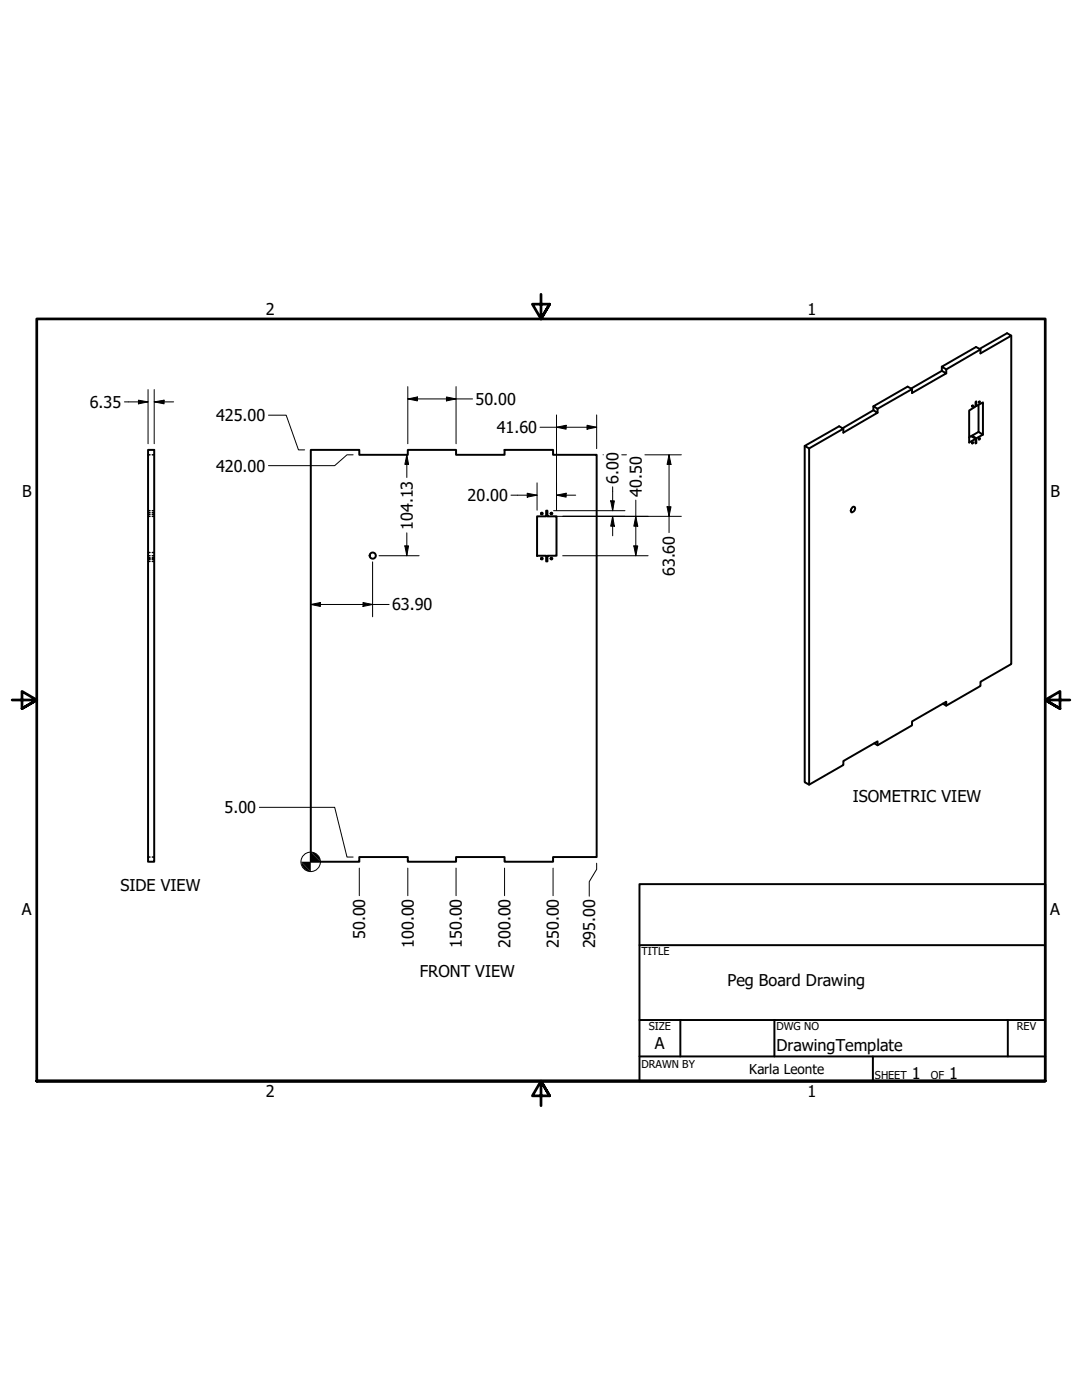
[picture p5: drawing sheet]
<svg xmlns="http://www.w3.org/2000/svg" width="216mm" height="279mm" viewBox="0 0 216 279" stroke-linecap="round" stroke-linejoin="round" font-family="sans-serif">
<!-- layer: Hidden (ANSI) -->
<g fill="none" stroke="#000" stroke-width=".29">
<path d="M29.5 90.8h.4M30.4 90.8h.4M29.5 112h.4M29.5 101.9h.4M29.5 103h.4M29.5 110.9h.4M29.5 102.7h.4M29.5 102.3h.4M29.5 111.6h.4M29.5 111.3h.4M29.5 111.5h.4M29.5 110.3h.4"/>
<path d="M30.4 112h.4M30.4 101.9h.4M30.4 103h.4M30.4 110.9h.4M30.4 102.7h.4M30.4 102.3h.4M30.4 111.6h.4M30.4 111.3h.4M30.4 111.5h.4M30.4 110.3h.4M29.5 171h.4M30.4 171h.4"/>
</g>
<!-- layer: Visible (ANSI) -->
<g fill="none" stroke="#000" stroke-width=".39">
<path d="M187.9 73.2v.8l.9 .5-6.8 3.9v-.7M187.9 74l-6.1 3.6M195.4 69.6l5.6-3.1 .8 .5-6.2 3.5v-.8l-.8-.5-6.9 4 .9 .5v.8M195.6 69.7l-6.8 4M201.8 67v65.5l-6.2 3.6v.8l-6.8 3.9-.7-.4M29.5 89.8h1.3v82.2h-1.3zM62 89.8h9.7v1h9.7v-1h9.6v1h9.7v-1h9.7v1h8.7v80.2h-8.7v1h-9.7v-1h-9.7v1h-9.6v-1h-9.7v1h-9.7zM160.6 89v67.1l.9 .5 6.8-3.9v-.8l6.8-3.9v.7M161.5 89.5l6.8-3.9-.9-.5-6.8 3.9 .9 .5v67.1M174.3 81.1v.8l.8 .5-6.8 3.9v-.7M174.3 81.9l-6.2 3.6M175.1 81.6l6.9-3.9-.9-.5-6.8 3.9 .8 .5v.8"/>
<path d="M193.4 87.3l.4-.3 .9 .6v.9l.1-.1-.1-.1M194 86.9v.2M194 80.9h.2l-.2 .3zM194 88.3l.2 .1-.2 .1zM194.7 81h.1l1.3-.7v6.4M194.8 81v-.9l-.1 .1v.9l-1.3 .8v6.4l1.3-.7M195.3 86.2l-1.3 .7 .8 .6v.9M195.3 80.8v5.4l.8 .5-1.3 .8M195.4 80.1l.1 .1-.1 .2zM195.4 87.5l.1 .1-.2 .1zM107.2 103h1.8v-1.1h.2v1.1h1.8v7.9h-1.8v1.1h-.2v-1.1h-1.8zM170.1 101.2l.1-.1a.5 .5 0 0 1 .5 .5 .5 .5 0 0 1-.5 .5l-.3 .1-.1-.3z"/>
<path d="M188.8 140.8v-.8l-6.8 4v.8l-6.9 3.9-.6-.4"/>
<circle cx="74.4" cy="110.9" r=".61"/>
<circle cx="108.1" cy="111.5" r=".17"/>
<circle cx="108.1" cy="102.5" r=".17"/>
<circle cx="110" cy="102.5" r=".17"/>
<circle cx="110" cy="111.5" r=".17"/>
</g>
<!-- layer: Border (ANSI) -->
<path d="M108 58.7v4.9l-1.8-2.9h3.5l-1.7 2.9 1.7-2.9M2.4 139.7h4.9l-2.9-1.7v3.4l2.9-1.7-2.9 1.7M213.5 139.7h-4.9l2.9-1.7v3.4l-2.9-1.7 2.9 1.7M7.3 215.7v-152.1h201.3v152.1h-201.3h201.3M109.7 218.7l-1.7-3 1.7 3h-3.5l1.8-3v5" fill="none" stroke="#000" stroke-width=".54"/>
<!-- layer: Title (ANSI) -->
<path d="M127.6 176.4h81v39.3h-81zM127.6 188.6h81M127.6 203.6h81M127.6 210.8h81M135.8 203.6v7.2M154.5 203.6v7.2M174.2 210.8v4.9M201.1 203.6v7.2" fill="none" stroke="#000" stroke-width=".39"/>
<!-- layer: Dimension (ANSI) -->
<g fill="none" stroke="#000" stroke-width=".2">
<path d="M27.6 79.9l1.9 .3-1.9 .4zM29.5 77.7v10.9M30.8 77.7v10.9M81.4 79.6l1.9-.4v.8zM81.4 79.6h12.9M81.4 77.2v11.4M89.1 79.2l1.9 .4-1.9 .4zM91 77.2v11.4M24.8 80.2h4.7M30.8 80.2l1.9-.3v.7zM30.8 80.2h3.9M53.6 82.9h3.5l2.5 6.9h1.2"/>
<path d="M70.5 90.8h-1.3l-2.4 2.1h-13.2M81.2 90.8l.3 1.9h-.7zM81.2 90.8v4.5M102 98.8h5.2M105.2 98.4l2 .4-2 .4zM107.2 96.4v5.4M107.8 85.3h11.3M111 98.8l2-.4v.8zM111 85.3l2-.4v.8zM111 98.8h3.9M111 82.8v19M117.1 84.9l2 .4-2 .4z"/>
<path d="M119.1 82.8v6.7M120.3 90.8h.1M121.9 100h.7l-.4 1.9zM122.2 97.2v4.7M124.1 90.8h.9M126.9 99.8v11.1M128.7 90.8h7.3M133.5 90.8l.4 1.9h-.8zM133.5 90.8v15.5M74.3 112.1v11M75.6 110.9h8M80.8 108.9h.7l-.3 2z"/>
<path d="M81.2 106.3v4.6M110.2 103h25.8M110.5 101.9h14.2M112.3 110.9h17M122.2 103l.4 2h-.7zM122.2 103v3.9M126.5 108.9h.8l-.4 2zM126.9 103l.4 2h-.8zM133.1 101.1h.8l-.4 1.9zM62 120.6l1.9-.4v.8zM62 120.6h15.6M72.4 120.2l1.9 .4-1.9 .4z"/>
<path d="M51.7 161.1h15.1l2.4 9.9h1.3M71.7 173.3v5.5M81.4 173.3v5.5M91 173.3v5.5M100.7 173.3v5.5M110.4 173.3v5.5M119.1 172.3v1.2l-1.5 2.5v2.9"/>
<circle cx="62" cy="172" r="1.94"/>
</g>
<g fill="#000">
<path d="M30.8 80.2l1.9-.3v.7zM81.4 79.6l1.9-.4v.8zM27.6 79.9l1.9 .3-1.9 .4zM81.2 90.8l.3 1.9h-.7zM89.1 79.2l1.9 .4-1.9 .4zM105.2 98.4l2 .4-2 .4zM111 98.8l2-.4v.8zM111 85.3l2-.4v.8zM117.1 84.9l2 .4-2 .4zM121.9 100h.7l-.4 1.9zM133.5 90.8l.4 1.9h-.8zM80.8 108.9h.7l-.3 2z"/>
<path d="M122.2 103l.4 2h-.7zM126.5 108.9h.8l-.4 2zM126.9 103l.4 2h-.8zM133.1 101.1h.8l-.4 1.9zM62 120.6l1.9-.4v.8zM72.4 120.2l1.9 .4-1.9 .4z"/>
<path d="M60.1 172l1.9 1.9a1.93 1.93 0 0 1-1.9-1.9z" fill-rule="evenodd"/>
<path d="M60.1 172h3.8l-1.9-1.9v3.8z" fill-rule="evenodd"/>
<path d="M62 170.1a1.93 1.93 0 0 1 1.9 1.9z" fill-rule="evenodd"/>
</g>
<g font-size="3.2">
<text x="53" y="62.9">2</text>
<text x="161.1" y="62.9">1</text>
<text x="17.9" y="81.4">6.35</text>
<text x="94.9" y="80.8">50.00</text>
<text x="43.1" y="84">425.00</text>
<text x="99.1" y="86.4">41.60</text>
<text x="43.1" y="94.1">420.00</text>
<text x="4.4" y="99.1">B</text>
<text x="93.3" y="100">20.00</text>
<text x="123.4" y="96.5" transform="rotate(-90 123.4 96.5)">6.00</text>
<text x="128" y="99.2" transform="rotate(-90 128 99.2)">40.50</text>
<text x="209.6" y="99.1">B</text>
<text x="82.4" y="105.8" transform="rotate(-90 82.4 105.8)">104.13</text>
<text x="134.7" y="115" transform="rotate(-90 134.7 115)">63.60</text>
<text x="78.2" y="121.8">63.90</text>
<text x="170.1" y="160">ISOMETRIC VIEW</text>
<text x="44.8" y="162.3">5.00</text>
<text x="24" y="177.8">SIDE VIEW</text>
<text x="4.4" y="182.6">A</text>
<text x="209.5" y="182.6">A</text>
<text x="72.9" y="187.4" transform="rotate(-90 72.9 187.4)">50.00</text>
<text x="82.6" y="189.2" transform="rotate(-90 82.6 189.2)">100.00</text>
<text x="92.2" y="189.2" transform="rotate(-90 92.2 189.2)">150.00</text>
<text x="101.9" y="189.2" transform="rotate(-90 101.9 189.2)">200.00</text>
<text x="111.5" y="189.2" transform="rotate(-90 111.5 189.2)">250.00</text>
<text x="118.8" y="189.3" transform="rotate(-90 118.8 189.3)">295.00</text>
<text x="83.8" y="195">FRONT VIEW</text>
<text x="145.1" y="196.8">Peg Board Drawing</text>
<text x="130.7" y="209.4">A</text>
<text x="154.9" y="209.8">DrawingTemplate</text>
<text x="181.9" y="215.3">1</text>
<text x="189.4" y="215.3">1</text>
<text x="53" y="218.9">2</text>
<text x="161.1" y="218.9">1</text>
</g>
<text font-size="2.7" x="149.5" y="214.4">Karla Leonte</text>
<g font-size="2.2">
<text x="128" y="190.6">TITLE</text>
<text x="129.5" y="205.6">SIZE</text>
<text x="154.9" y="205.6">DWG NO</text>
<text x="202.9" y="205.5">REV</text>
<text x="128" y="213.1">DRAWN BY</text>
<text x="174.6" y="215.3">SHEET</text>
<text x="185.7" y="215.3">OF</text>
</g>
</svg>
